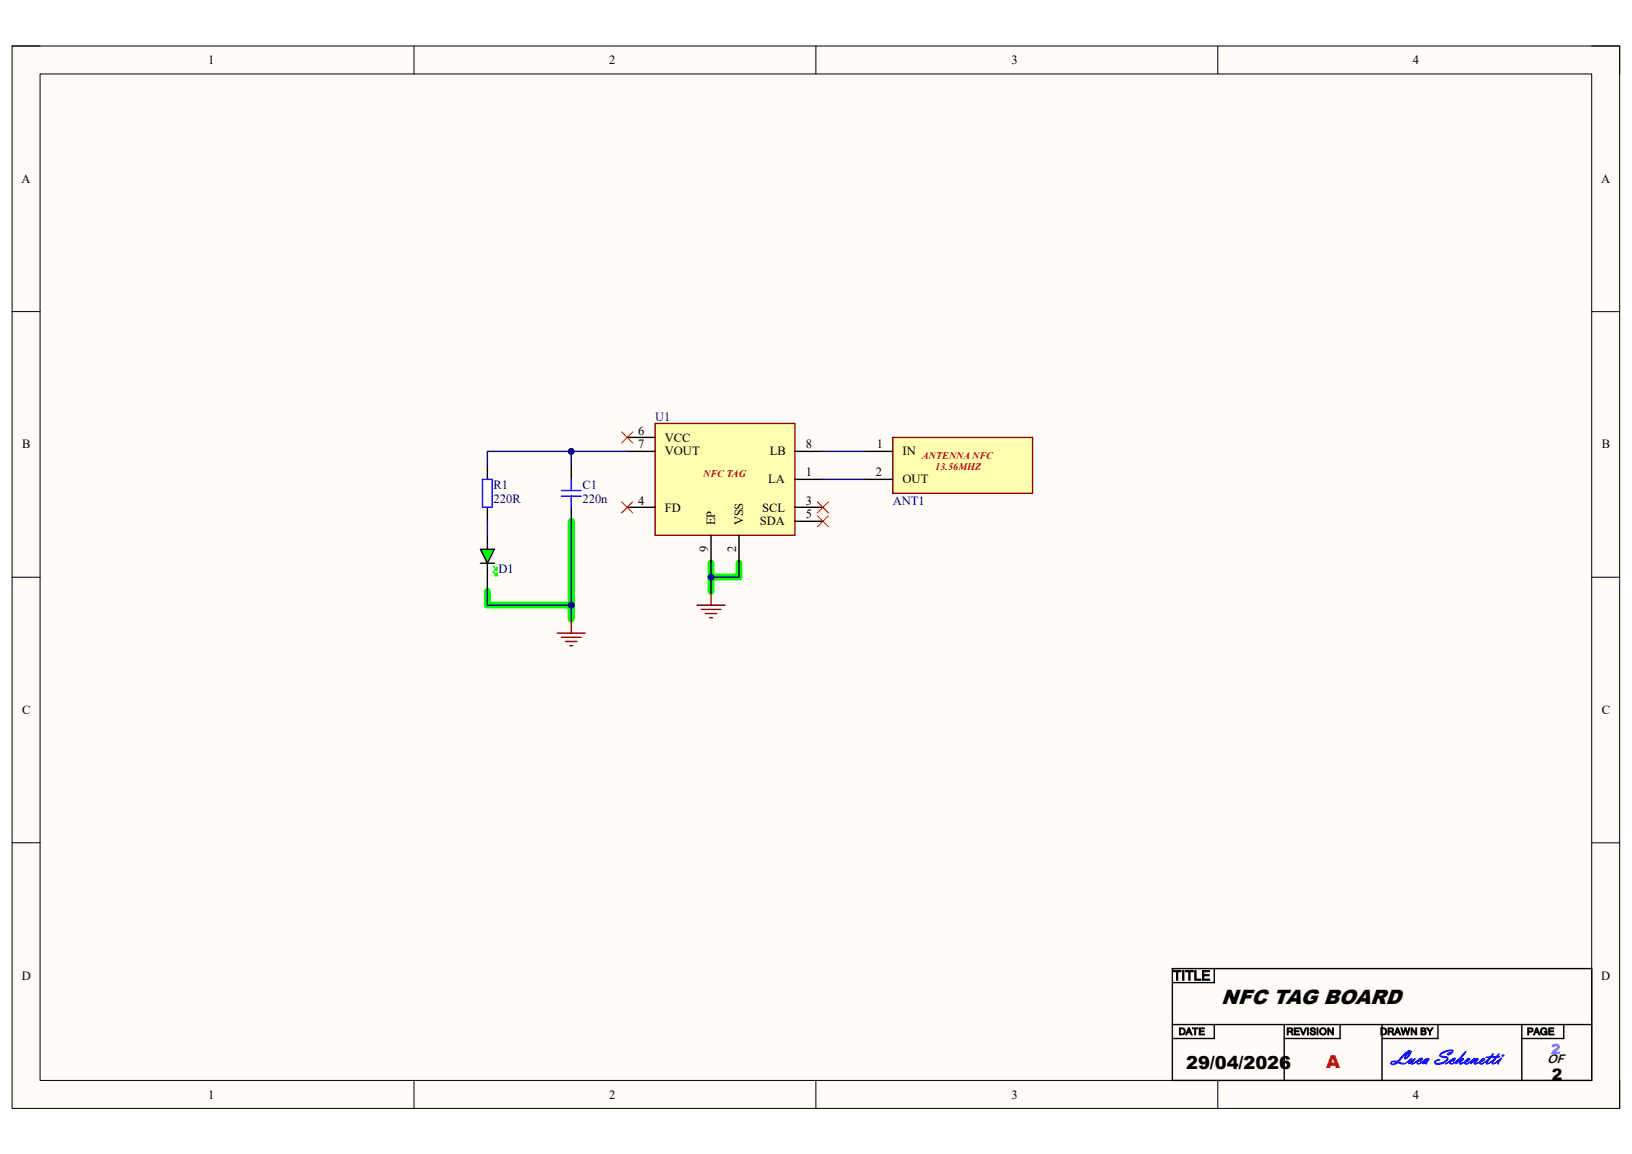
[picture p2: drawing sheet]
<svg xmlns="http://www.w3.org/2000/svg" width="297mm" height="210mm" viewBox="0 0 297 210" stroke-linecap="round" stroke-linejoin="round" font-family="sans-serif">
<path d="M2.2 8.4h292.6v193.3h-292.6z" fill-rule="evenodd" fill="#fffcf8"/>
<path d="M2.2 8.4h292.6v193.3h-292.6z" fill="none" stroke="#000" stroke-width=".18"/>
<path d="M7.3 13.5h282.4v183.1h-282.4z" fill-rule="evenodd" fill="#fffcf8"/>
<g fill="none" stroke="#000" stroke-width=".18">
<path d="M2.2 8.4h5.1M7.3 13.5h282.4v183.1h-282.4zM75.3 8.4v5.1M148.5 8.4v5.1M221.6 8.4v5.1M289.7 8.4h5.1v5.1M2.2 56.7h5.1M289.7 56.7h5.1M2.2 105h5.1M289.7 105.1h5.1M2.2 153.4h5.1M289.7 153.4h5.1"/>
<path d="M75.3 196.6v5.1M148.5 196.6v5.1M221.6 196.6v5.1M294.8 196.6v5.1"/>
</g>
<path d="M104 94.9v15.2h-15.3v-2.5M104 110.1v2.6M129.4 102.5v5.1M134.5 102.5v2.5h-5.1" fill="none" stroke="#0f0" stroke-width="1.3"/>
<path d="M213.4 176.3h76.3v20.3h-76.3zM221 176.3v2.5h-7.6M213.4 186.5h76.3M221 186.5v2.5h-7.6M233.7 186.5v10.1M243.9 186.5v2.5h-10.2M251.5 186.5v10.1M261.7 186.5v2.5h-10.2M277 186.5v10.1M284.6 186.5v2.5h-7.6" fill="none" stroke="#000" stroke-width=".25"/>
<path d="M162.5 79.6h25.4v10.2h-25.4z" fill-rule="evenodd" fill="#ffffb0"/>
<path d="M162.5 79.6h25.4v10.2h-25.4z" fill="none" stroke="#800000" stroke-width=".25"/>
<path d="M157.4 82.1h5.1M157.4 87.2h5.1" fill="none" stroke="#000" stroke-width=".25"/>
<path d="M119.2 77.1h25.5v20.3h-25.5z" fill-rule="evenodd" fill="#ffffb0"/>
<path d="M119.2 77.1h25.5v20.3h-25.5zM126.9 110.1h5M127.6 110.9h3.6M128.4 111.7h2M129.1 112.4h.6M129.4 107.6v2.5" fill="none" stroke="#800000" stroke-width=".25"/>
<g fill="none" stroke="#000" stroke-width=".25">
<path d="M114.1 79.6h5.1M88.7 97.4v2.6M104 84.7v2.5M104 92.3v2.6M114.1 92.3h5.1M114.1 82.1h5.1M129.4 97.4v5.1M134.5 97.4v5.1M144.7 87.2h5.1M144.7 92.3h5.1M144.7 94.9h5.1M144.7 82.1h5.1"/>
<path d="M87.4 102.5h2.6M88.7 102.5v2.5"/>
</g>
<path d="M113.1 91.3l2.1 2M115.2 91.3l-2.1 2M148.7 91.3l2.1 2M148.7 93.9l2.1 2M150.8 91.3l-2.1 2M150.8 93.9l-2.1 2" fill="none" stroke="#f00" stroke-width=".18"/>
<path d="M102.2 90.3h3.5M102.2 89.3h3.5M104 87.2v2.1M104 90.3v2" fill="none" stroke="#00f" stroke-width=".25"/>
<path d="M87.4 100h2.6l-1.3 2.5z" fill-rule="evenodd" fill="#0f0"/>
<path d="M87.4 100h2.6l-1.3 2.5zM88.7 105v2.6" fill="none" stroke="#000" stroke-width=".25"/>
<path d="M90 103.8l.5-.5v.5z" fill="#0f0"/>
<path d="M89.7 103l.5 .5M90 103.8l.5-.5v.5z" fill="none" stroke="#0f0" stroke-width=".25"/>
<path d="M90 104.8l.5-.5v.5z" fill="#0f0"/>
<path d="M89.7 104l.5 .5M90 104.8l.5-.5v.5z" fill="none" stroke="#0f0" stroke-width=".25"/>
<path d="M113.1 78.6l2.1 2M115.2 78.6l-2.1 2" fill="none" stroke="#f00" stroke-width=".18"/>
<path d="M88.7 84.7v2.5M88.7 92.3v2.6" fill="none" stroke="#000" stroke-width=".25"/>
<path d="M87.8 87.2h1.8v5.1h-1.8z" fill="none" stroke="#00f" stroke-width=".25"/>
<path d="M149.8 82.1h7.6M149.8 87.2h7.6M129.4 102.5v5.1" fill="none" stroke="#000080" stroke-width=".25"/>
<circle cx="129.4" cy="105" r=".51" fill="#000080"/>
<circle cx="129.4" cy="105" r=".51" fill="none" stroke="#000080" stroke-width=".18"/>
<path d="M134.5 102.5v2.5h-5.1" fill="none" stroke="#000080" stroke-width=".25"/>
<circle cx="129.4" cy="105" r=".51" fill="#000080"/>
<circle cx="129.4" cy="105" r=".51" fill="none" stroke="#000080" stroke-width=".18"/>
<path d="M104 94.9v15.2h-15.3v-2.5" fill="none" stroke="#000080" stroke-width=".25"/>
<circle cx="104" cy="110.1" r=".51" fill="#000080"/>
<circle cx="104" cy="110.1" r=".51" fill="none" stroke="#000080" stroke-width=".18"/>
<path d="M88.7 84.7v-2.6h15.3v2.6" fill="none" stroke="#000080" stroke-width=".25"/>
<circle cx="104" cy="82.1" r=".51" fill="#000080"/>
<circle cx="104" cy="82.1" r=".51" fill="none" stroke="#000080" stroke-width=".18"/>
<path d="M88.7 94.9v2.5M104 82.1h10.1" fill="none" stroke="#000080" stroke-width=".25"/>
<circle cx="104" cy="82.1" r=".51" fill="#000080"/>
<circle cx="104" cy="82.1" r=".51" fill="none" stroke="#000080" stroke-width=".18"/>
<path d="M101.4 115.2h5.1M102.2 116h3.5M102.9 116.7h2.1M103.7 117.5h.5M104 112.7v2.5" fill="none" stroke="#800000" stroke-width=".25"/>
<path d="M104 110.1v2.6" fill="none" stroke="#000080" stroke-width=".25"/>
<circle cx="104" cy="110.1" r=".51" fill="#000080"/>
<circle cx="104" cy="110.1" r=".51" fill="none" stroke="#000080" stroke-width=".18"/>
<text font-size="3.8" x="222.2" y="182.8">NFC TAG BOARD</text>
<text font-size="3.8" fill="#00f" x="253.5" y="193.6">Luca Schenetti</text>
<text font-size="3.3" x="215.9" y="194.6">29/04/2026</text>
<text font-size="3.3" fill="#f00" x="241.3" y="194.3">A</text>
<text font-size="2.9" x="282.4" y="196.5">2</text>
<text font-size="2.6" x="281.6" y="193.5">OF</text>
<text font-size="2.5" x="213.5" y="178.4">TITLE</text>
<text font-size="2.5" fill="#90f" x="282.3" y="191.8">2</text>
<g font-size="2.3">
<text x="37.9" y="11.7">1</text>
<text x="110.9" y="11.7">2</text>
<text x="184.1" y="11.7">3</text>
<text x="257.1" y="11.7">4</text>
<text x="3.9" y="33.3">A</text>
<text x="291.4" y="33.3">A</text>
<text x="4" y="81.6">B</text>
<text x="116.1" y="79.1">6</text>
<text x="116.2" y="81.6">7</text>
<text x="121" y="80.3">VCC</text>
<text x="121" y="82.9">VOUT</text>
<text x="140.1" y="82.9">LB</text>
<text x="146.7" y="81.6">8</text>
<text x="159.6" y="81.6">1</text>
<text x="164.3" y="82.9">IN</text>
<text x="291.5" y="81.6">B</text>
<text x="139.8" y="88">LA</text>
<text x="146.7" y="86.7">1</text>
<text x="159.4" y="86.7">2</text>
<text x="164.3" y="88">OUT</text>
<text x="116.1" y="91.8">4</text>
<text x="121" y="93.1">FD</text>
<text x="130.2" y="95.6" transform="rotate(-90 130.2 95.6)">EP</text>
<text x="135.3" y="95.6" transform="rotate(-90 135.3 95.6)">VSS</text>
<text x="138.3" y="95.6">SDA</text>
<text x="138.7" y="93.1">SCL</text>
<text x="146.7" y="91.8">3</text>
<text x="146.7" y="94.4">5</text>
<text x="128.9" y="100.5" transform="rotate(-90 128.9 100.5)">9</text>
<text x="134" y="100.5" transform="rotate(-90 134 100.5)">2</text>
<text x="4" y="130">C</text>
<text x="291.5" y="130">C</text>
<text x="4" y="178.3">D</text>
<text x="291.4" y="178.3">D</text>
<text x="37.9" y="199.9">1</text>
<text x="110.9" y="199.9">2</text>
<text x="184.1" y="199.9">3</text>
<text x="257.1" y="199.9">4</text>
</g>
<g font-size="2.3" fill="#000080">
<text x="119.2" y="76.5">U1</text>
<text x="89.8" y="89">R1</text>
<text x="106" y="89">C1</text>
<text x="89.8" y="91.6">220R</text>
<text x="106" y="91.6">220n</text>
<text x="162.5" y="91.8">ANT1</text>
<text x="90.7" y="104.3">D1</text>
</g>
<g font-size="1.8" fill="#f00">
<text x="167.9" y="83.5">ANTENNA NFC</text>
<text x="128" y="86.8">NFC TAG</text>
<text x="170.2" y="85.6">13.56MHZ</text>
</g>
<g font-size="1.8">
<text x="214.5" y="188.3">DATE</text>
<text x="234.1" y="188.3">REVISION</text>
<text x="251.2" y="188.3">DRAWN BY</text>
<text x="277.9" y="188.3">PAGE</text>
</g>
</svg>
